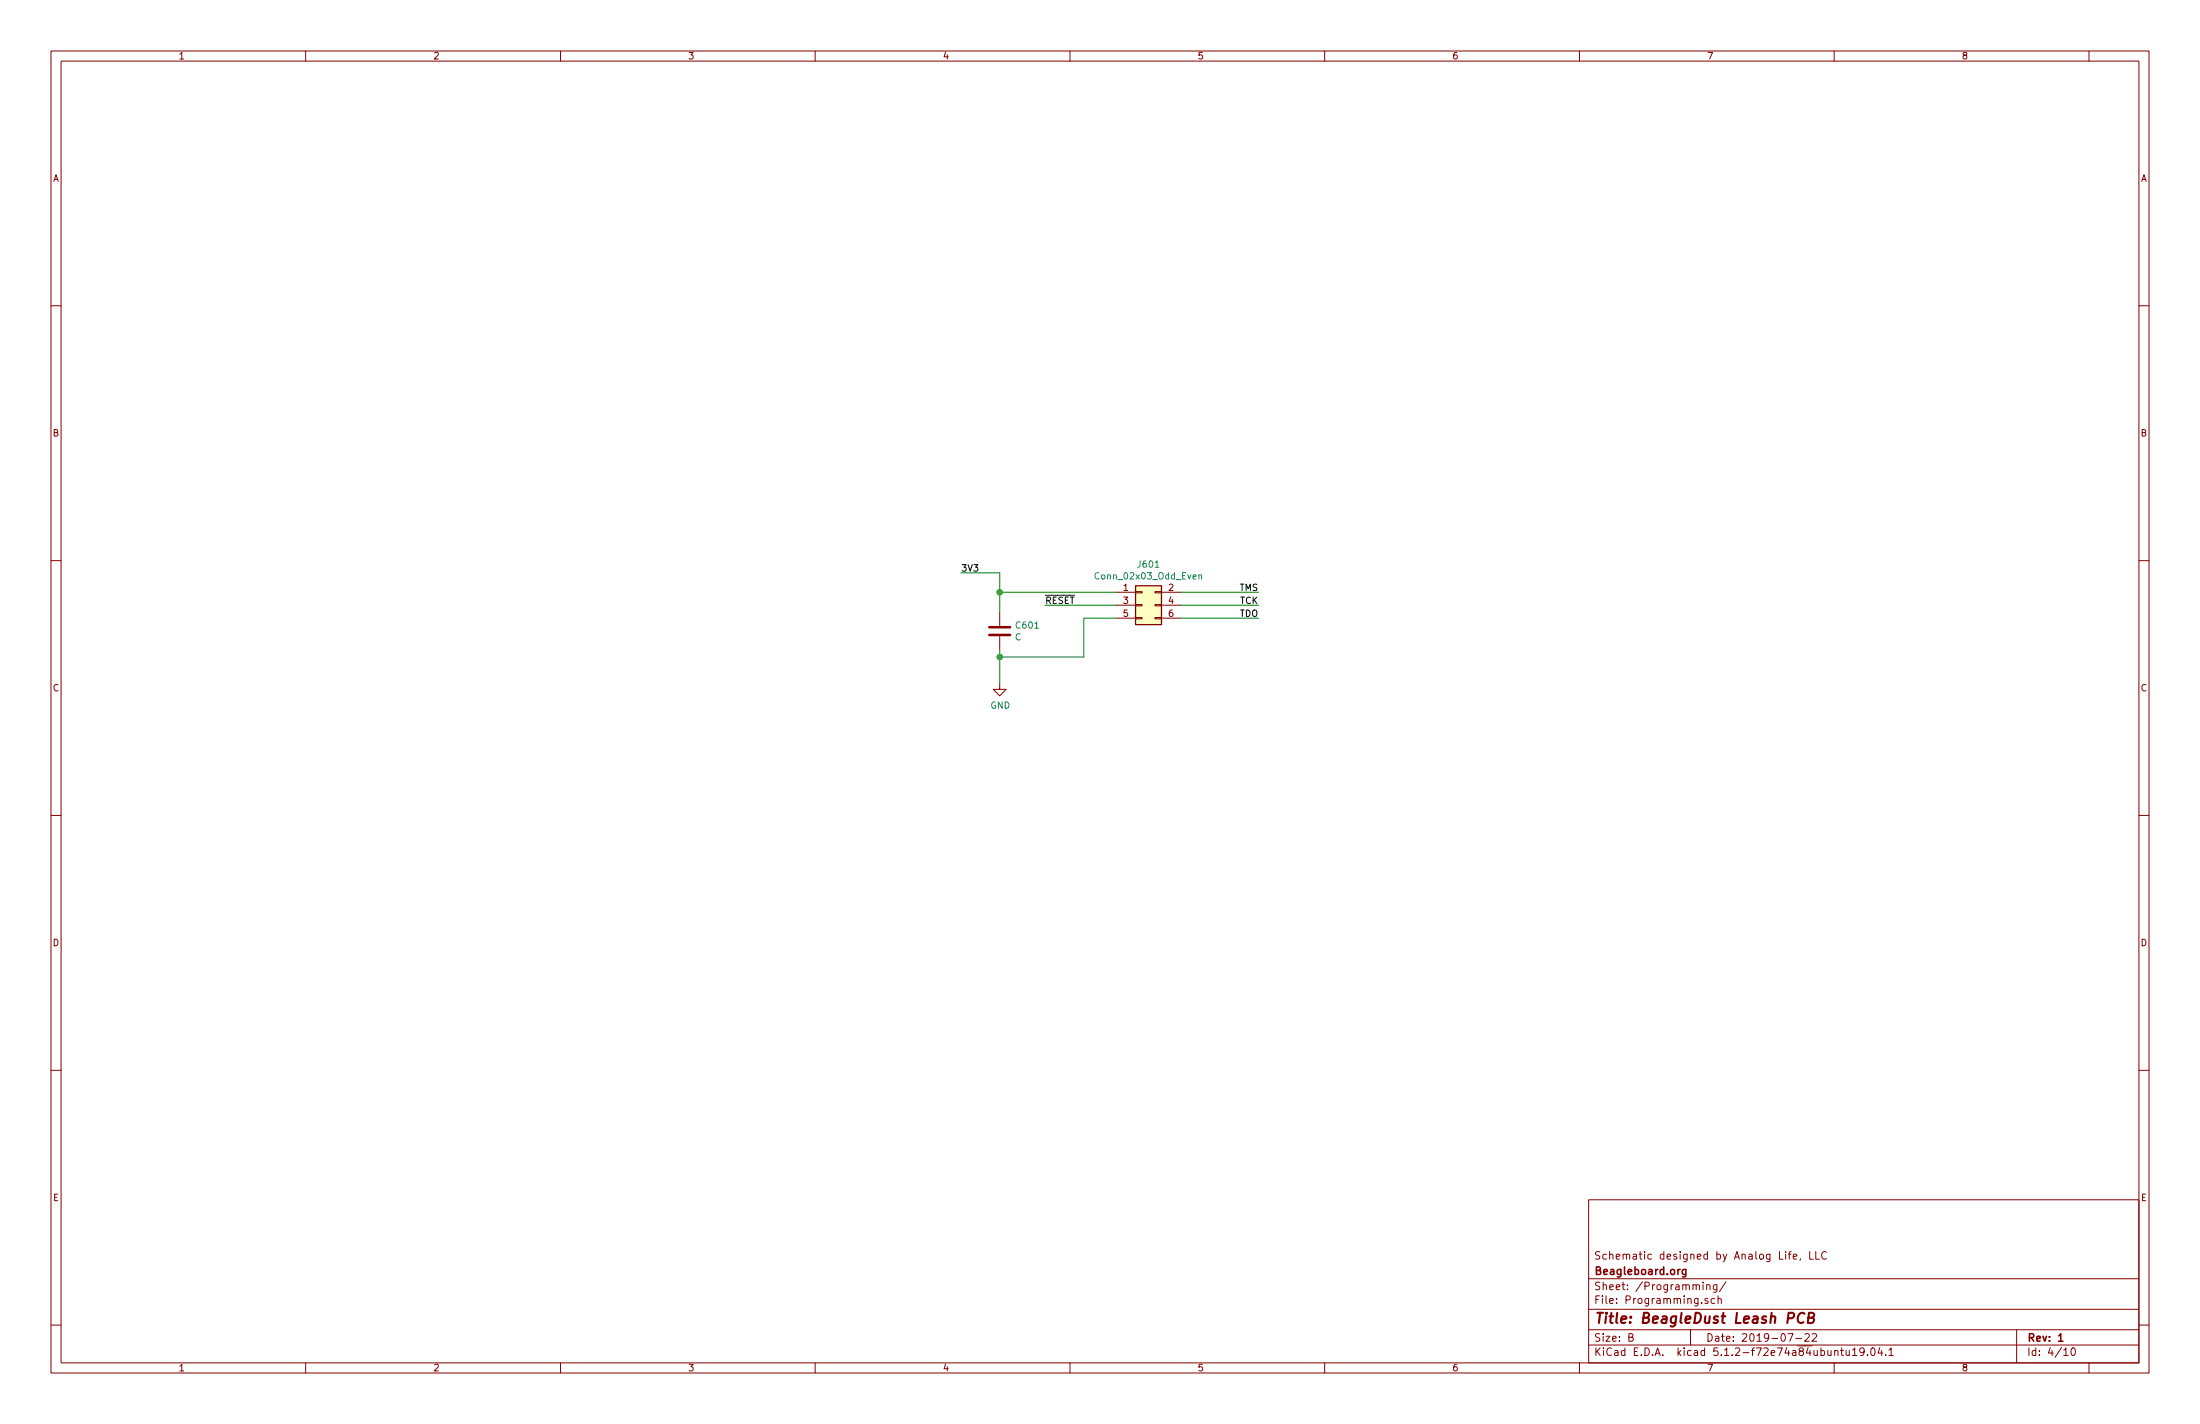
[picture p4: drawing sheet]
EESchema Schematic File Version 4
LIBS:LeashPCB-cache
EELAYER 29 0
EELAYER END
$Descr B 17000 11000
encoding utf-8
Sheet 4 10
Title "BeagleDust Leash PCB"
Date "2019-07-22"
Rev "1"
Comp "Beagleboard.org"
Comment1 "Schematic designed by Analog Life, LLC"
Comment2 ""
Comment3 ""
Comment4 ""
$EndDescr
$Comp
L Connector_Generic:Conn_02x03_Odd_Even J?
U 1 1
P 8825 4675
AR Path="/5D08E152" Ref="J?"  Part="1" 
AR Path="/5D062DFA/5D08E152" Ref="J601"  Part="1" 
F 0 "J601" H 8875 4992 50  0000 C CNN
F 1 "Conn_02x03_Odd_Even" H 8875 4901 50  0000 C CNN
F 2 "leash:Tag-Connect" H 8825 4675 50  0001 C CNN
F 3 "~" H 8825 4675 50  0001 C CNN
F 4 "0" H 8825 4675 50  0001 C CNN "Standard Price"
	1    8825 4675
	1    0    0    -1  
$EndComp
Text Label 7425 4425 0    50   ~ 0
3V3
Wire Wire Line
	8375 5075 7725 5075
$Comp
L power:GND #PWR?
U 1 1
P 7725 5275
AR Path="/5D08E15A" Ref="#PWR?"  Part="1" 
AR Path="/5D062DFA/5D08E15A" Ref="#PWR0601"  Part="1" 
F 0 "#PWR0601" H 7725 5025 50  0001 C CNN
F 1 "GND" H 7730 5102 50  0000 C CNN
F 2 "" H 7725 5275 50  0001 C CNN
F 3 "" H 7725 5275 50  0001 C CNN
	1    7725 5275
	1    0    0    -1  
$EndComp
Wire Wire Line
	7725 5275 7725 5075
$Comp
L Device:C C?
U 1 1
P 7725 4875
AR Path="/5D08E161" Ref="C?"  Part="1" 
AR Path="/5D062DFA/5D08E161" Ref="C601"  Part="1" 
F 0 "C601" H 7840 4921 50  0000 L CNN
F 1 "C" H 7840 4830 50  0000 L CNN
F 2 "Capacitor_SMD:C_0402_1005Metric" H 7763 4725 50  0001 C CNN
F 3 "~" H 7725 4875 50  0001 C CNN
	1    7725 4875
	1    0    0    -1  
$EndComp
Wire Wire Line
	7725 5075 7725 5025
Connection ~ 7725 5075
Wire Wire Line
	7725 4575 7725 4725
Wire Wire Line
	7725 4575 7725 4425
Wire Wire Line
	7725 4425 7425 4425
Connection ~ 7725 4575
Wire Wire Line
	7725 4575 8625 4575
Wire Wire Line
	8375 5075 8375 4775
Wire Wire Line
	8375 4775 8625 4775
Wire Wire Line
	8625 4675 8075 4675
Text Label 8075 4675 0    50   ~ 0
~RESET
Wire Wire Line
	9125 4575 9725 4575
Wire Wire Line
	9125 4675 9725 4675
Wire Wire Line
	9125 4775 9725 4775
Text Label 9725 4575 2    50   ~ 0
TMS
Text Label 9725 4675 2    50   ~ 0
TCK
Text Label 9725 4775 2    50   ~ 0
TDO
$EndSCHEMATC
